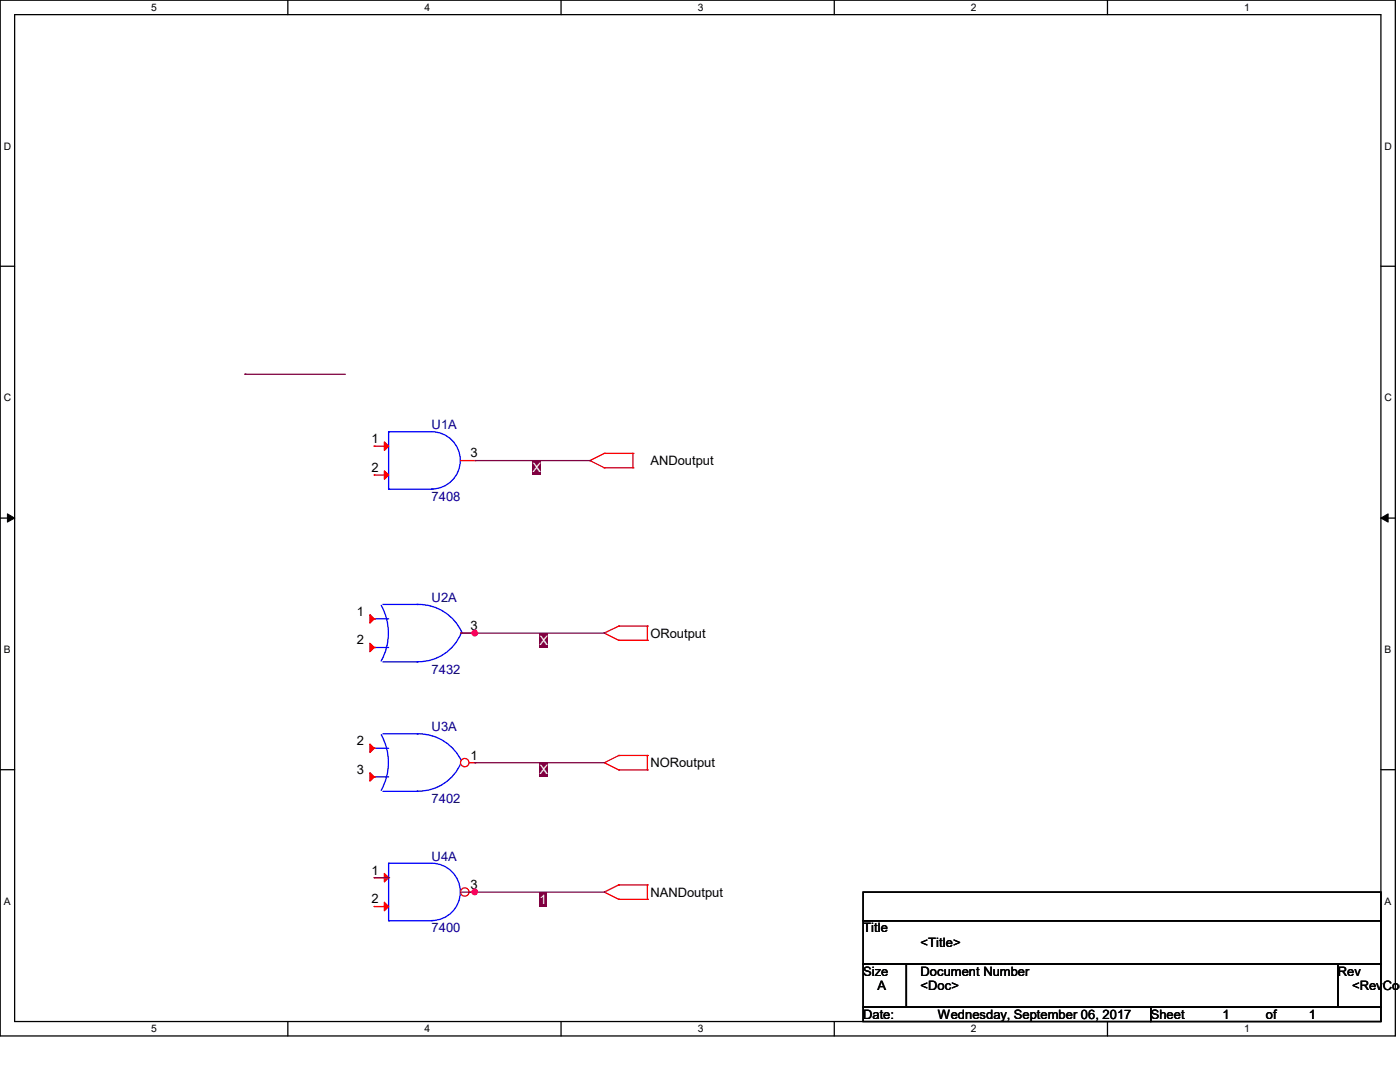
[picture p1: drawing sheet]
<svg xmlns="http://www.w3.org/2000/svg" width="279mm" height="216mm" viewBox="0 0 279 216" stroke-linecap="round" stroke-linejoin="round" font-family="sans-serif">
<path d="M0 0h278.5v206.7h-278.5zM2.9 2.9h272.7v200.9h-272.7z" fill="none" stroke="#000" stroke-width=".25"/>
<g fill="#fff">
<path d="M30.2 .3h1.1v2.3h-1.1z"/>
<path d="M30.2 204.1h1.1v2.3h-1.1z"/>
</g>
<path d="M57.4 0v2.9M57.4 203.8v2.9" fill="none" stroke="#000" stroke-width=".25"/>
<g fill="#fff">
<path d="M84.7 .3h1.1v2.3h-1.1z"/>
<path d="M84.7 204.1h1.1v2.3h-1.1z"/>
</g>
<path d="M112 0v2.9M112 203.8v2.9" fill="none" stroke="#000" stroke-width=".25"/>
<g fill="#fff">
<path d="M139.2 .3h1.1v2.3h-1.1z"/>
<path d="M139.2 204.1h1.1v2.3h-1.1z"/>
</g>
<path d="M166.5 0v2.9M166.5 203.8v2.9" fill="none" stroke="#000" stroke-width=".25"/>
<g fill="#fff">
<path d="M193.8 .3h1.1v2.3h-1.1z"/>
<path d="M193.8 204.1h1.1v2.3h-1.1z"/>
</g>
<path d="M221 0v2.9M221 203.8v2.9" fill="none" stroke="#000" stroke-width=".25"/>
<g fill="#fff">
<path d="M248.3 .3h1.1v2.3h-1.1z"/>
<path d="M248.3 204.1h1.1v2.3h-1.1z"/>
<path d="M.8 28h1.4v2.3h-1.4z"/>
<path d="M276.3 28h1.4v2.3h-1.4z"/>
<path d="M.8 78.2h1.4v2.3h-1.4z"/>
<path d="M276.3 78.2h1.4v2.3h-1.4z"/>
</g>
<path d="M0 53.1h2.9M275.6 53.1h2.9" fill="none" stroke="#000" stroke-width=".25"/>
<g fill="#fff">
<path d="M.8 128.5h1.3v2.2h-1.3z"/>
<path d="M276.3 128.5h1.3v2.2h-1.3z"/>
</g>
<path d="M0 103.4h2.9M275.6 103.4h2.9" fill="none" stroke="#000" stroke-width=".25"/>
<path d="M1.5 102.5l1.4 .9-1.4 .8zM275.6 103.4l1.4-.9v1.7z" fill="#000" stroke="#000" stroke-width=".2"/>
<g fill="#fff">
<path d="M.8 178.7h1.3v2.2h-1.3z"/>
<path d="M276.3 178.7h1.3v2.2h-1.3z"/>
</g>
<path d="M0 153.6h2.9M275.6 153.6h2.9M172.3 178h103.3v5.7h-103.3zM172.3 183.7h103.3v8.7h-103.3zM172.3 192.4h8.6v8.6h-8.6zM180.9 192.4h86.1v8.6h-86.1zM267 192.4h8.6v8.6h-8.6zM172.3 201h57.4v2.8h-57.4zM229.7 201h45.9v2.8h-45.9z" fill="none" stroke="#000" stroke-width=".25"/>
<g fill="none" stroke="#f00" stroke-width=".25">
<path d="M117.7 91.9h.1M117.7 91.9l2.9 1.4M120.6 90.5h.1M120.6 93.3h.1M120.6 90.5l-2.9 1.4M120.6 90.5h5.7M120.6 93.3h5.7M126.3 90.5h.1M126.3 93.3h.1M126.3 90.5v2.8M74.7 123.5h.1M74.7 129.2h.1"/>
<path d="M91.9 126.3h2.9M94.8 126.3h.1M120.6 126.3h.1M120.6 126.3l2.9 1.5M123.5 124.9h.1M123.5 127.8h.1M123.5 124.9l-2.9 1.4M123.5 124.9h5.7M123.5 127.8h5.7M129.2 124.9h.1M129.2 127.8h.1M129.2 124.9v2.9"/>
<path d="M74.7 149.3h.1M74.7 155h.1M120.6 152.2h.1M120.6 152.2l2.9 1.4M123.5 150.7h.1M123.5 153.6h.1M123.5 150.7l-2.9 1.5M123.5 150.7h5.7M123.5 153.6h5.7M129.2 150.7h.1M129.2 153.6h.1M129.2 150.7v2.9"/>
<path d="M120.6 178h.1M120.6 178l2.9 1.5M123.5 176.6h.1M123.5 179.5h.1M123.5 176.6l-2.9 1.4M123.5 176.6h5.7M123.5 179.5h5.7M129.2 176.6h.1M129.2 179.5h.1M129.2 176.6v2.9"/>
</g>
<g fill="none" stroke="#00f" stroke-width=".25">
<path d="M74.7 123.5h.1M74.7 129.2h.1M74.7 123.5h2.9M74.7 129.2h2.9M76.1 120.8a11.5 11.5 0 0 1 0 11.1M76.4 132.1h6.9M76.4 120.6h6.9M83.3 132.1h.1M83.3 120.6a9.4 9.4 0 0 1 8.9 5.6M83.3 120.6h.1M92 126.4a9.2 9.2 0 0 1-8.7 5.6M74.7 149.3h.1"/>
<path d="M74.7 155h.1M74.7 149.3h2.9M74.7 155h2.9M76.1 146.6a11.5 11.5 0 0 1 0 11.1M76.4 157.9h6.9M76.4 146.4h6.9M83.3 157.9h.1M83.3 146.4a9.4 9.4 0 0 1 8.9 5.7M83.3 146.4h.1M92 152.2a9.2 9.2 0 0 1-8.7 5.7"/>
</g>
<g fill="#f00" stroke="#f00" stroke-width=".25">
<path d="M73.8 122.6l.9 .9-.9 .8z"/>
<path d="M73.8 128.4l.9 .8-.9 .8z"/>
<path d="M73.8 148.5l.9 .8-.9 .9z"/>
<path d="M73.8 154.2l.9 .8-.9 .9z"/>
</g>
<circle cx="92.8" cy="152.2" r=".84" fill="#fff" stroke="#f00" stroke-width=".25"/>
<path d="M74.7 89h.1M74.7 94.8h.1M74.7 89h2.9M74.7 94.8h2.9M91.9 91.9h2.9M94.8 91.9h.1M93.6 152.2h1.2M94.8 152.2h.1M74.7 175.1h.1M74.7 175.1h2.9M74.7 180.9h.1M74.7 180.9h2.9" fill="none" stroke="#f00" stroke-width=".25"/>
<path d="M77.6 97.6h.1M77.6 86.1h8.5a5.7 5.7 0 0 1 5.8 5.8 5.7 5.7 0 0 1-5.8 5.7M77.6 86.1h.1M77.6 86.1v11.5M77.6 97.6h8.5M86.1 97.6h.1M77.6 172.3h8.5a5.7 5.7 0 0 1 5.8 5.7 5.7 5.7 0 0 1-5.8 5.7M77.6 172.3h.1M77.6 172.3v11.4M77.6 183.7h.1M77.6 183.7h8.5M86.1 183.7h.1" fill="none" stroke="#00f" stroke-width=".25"/>
<g fill="#f00" stroke="#f00" stroke-width=".25">
<path d="M76.7 88.2l.9 .8-.9 .9z"/>
<path d="M76.7 93.9l.9 .9-.9 .8z"/>
<path d="M76.7 174.3l.9 .8-.9 .9z"/>
<path d="M76.7 180l.9 .9-.9 .8z"/>
</g>
<circle cx="92.8" cy="178" r=".84" fill="#fff" stroke="#f00" stroke-width=".25"/>
<path d="M93.6 178h1.2M94.8 178h.1" fill="none" stroke="#f00" stroke-width=".25"/>
<path d="M94.8 91.9h22.9M117.7 91.9h.1" fill="none" stroke="#800040" stroke-width=".25"/>
<path d="M106.3 91.9h1.6v2.9h-1.6z" fill="#800040"/>
<path d="M48.9 74.7h.1M48.9 74.7h20M94.8 152.2h.1M94.8 152.2h25.8" fill="none" stroke="#800040" stroke-width=".25"/>
<path d="M107.7 152.2h1.6v2.9h-1.6z" fill="#800040"/>
<path d="M91.9 126.3h28.7M94.8 126.3h.1M120.6 126.3h.1" fill="none" stroke="#800040" stroke-width=".25"/>
<circle cx="94.7" cy="126.3" r=".55" fill="#f0f" stroke="#f0f" stroke-width=".25"/>
<path d="M107.7 126.3h1.6v2.9h-1.6z" fill="#800040"/>
<path d="M74.7 175.1h2.9M77.6 175.1h.1M91.9 178h28.7M94.8 178h.1M120.6 178h.1" fill="none" stroke="#800040" stroke-width=".25"/>
<circle cx="94.7" cy="178" r=".55" fill="#f0f" stroke="#f0f" stroke-width=".25"/>
<path d="M107.7 178h1.4v2.9h-1.4z" fill="#800040"/>
<g fill="#f0f" stroke="#f0f" stroke-width=".25">
<circle cx="94.7" cy="126.3" r=".55"/>
<circle cx="94.7" cy="178" r=".55"/>
</g>
<g font-size="2.6">
<text x="74.1" y="88.4">1</text>
<text x="74.1" y="94.1">2</text>
<text x="93.9" y="91.3">3</text>
<text x="129.8" y="92.8">ANDoutput</text>
<text x="71.2" y="122.9">1</text>
<text x="93.9" y="125.7">3</text>
<text x="71.2" y="128.6">2</text>
<text x="129.8" y="127.3">ORoutput</text>
<text x="71.2" y="148.7">2</text>
<text x="71.2" y="154.4">3</text>
<text x="93.9" y="151.6">1</text>
<text x="129.8" y="153.1">NORoutput</text>
<text x="74.1" y="174.5">1</text>
<text x="93.9" y="177.4">3</text>
<text x="129.8" y="178.9">NANDoutput</text>
<text x="74.1" y="180.3">2</text>
<text x="172.3" y="186.1">Title</text>
<text x="183.7" y="188.9">&lt;Title&gt;</text>
<text x="172.3" y="194.7">Size</text>
<text x="175.1" y="197.6">A</text>
<text x="183.7" y="194.7">Document Number</text>
<text x="183.7" y="197.6">&lt;Doc&gt;</text>
<text x="267" y="194.7">Rev</text>
<text x="269.8" y="197.6">&lt;RevCod</text>
<text x="172.3" y="203.3">Date:</text>
<text x="187.2" y="203.3">Wednesday, September 06, 2017</text>
<text x="229.7" y="203.3">Sheet</text>
<text x="244" y="203.3">1</text>
<text x="252.6" y="203.3">of</text>
<text x="261.2" y="203.3">1</text>
</g>
<g font-size="2.6" fill="#000080">
<text x="86.1" y="85.6">U1A</text>
<text x="86.1" y="99.9">7408</text>
<text x="86.1" y="120.1">U2A</text>
<text x="86.1" y="134.4">7432</text>
<text x="86.1" y="145.9">U3A</text>
<text x="86.1" y="160.2">7402</text>
<text x="86.1" y="171.7">U4A</text>
<text x="86.1" y="186.1">7400</text>
</g>
<g font-size="2.6" fill="#fff">
<text x="106.3" y="94.2">X</text>
<text x="107.7" y="128.7">X</text>
<text x="107.7" y="154.5">X</text>
<text x="107.7" y="180.3">1</text>
</g>
<g font-size="2.1">
<text x="30.2" y="2.2">5</text>
<text x="84.7" y="2.2">4</text>
<text x="139.2" y="2.2">3</text>
<text x="193.8" y="2.2">2</text>
<text x="248.3" y="2.2">1</text>
<text x=".8" y="29.8">D</text>
<text x="276.3" y="29.8">D</text>
<text x=".8" y="80.1">C</text>
<text x="276.3" y="80.1">C</text>
<text x=".8" y="130.3">B</text>
<text x="276.3" y="130.3">B</text>
<text x=".8" y="180.5">A</text>
<text x="276.3" y="180.5">A</text>
<text x="30.2" y="206">5</text>
<text x="84.7" y="206">4</text>
<text x="139.2" y="206">3</text>
<text x="193.8" y="206">2</text>
<text x="248.3" y="206">1</text>
</g>
</svg>
